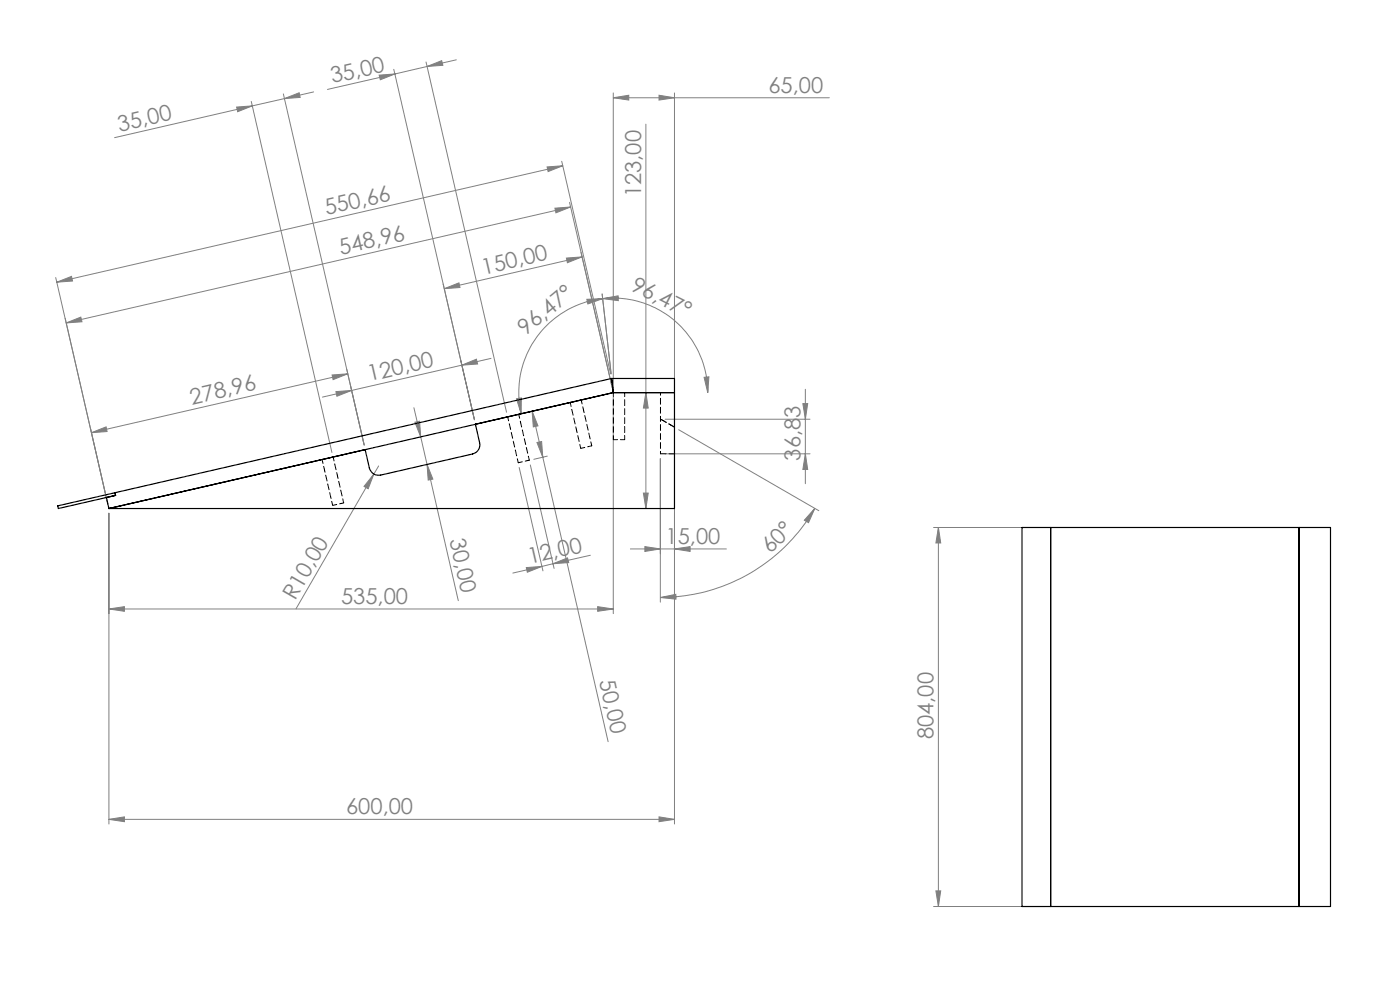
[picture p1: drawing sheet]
<svg xmlns="http://www.w3.org/2000/svg" width="297mm" height="210mm" viewBox="0 0 297 210" stroke-linecap="round" stroke-linejoin="round" font-family="sans-serif">
<g fill="none" stroke="#808080" stroke-width=".21">
<path d="M60.1 19.9l17.2 74.5-3.7-16.1M66.5 19.5l-6.1 1.4M80.4 15.9l3.4-.2-3.1 1.2zM83.5 14.7l17.1 74.3M83.8 15.7l-14.3 3.3M90.4 13.2l17.1 74.2M90.6 14.1l-6.8 1.6M90.6 14.1l3.1-1.2 .2 1zM96.8 12.7l-6.2 1.4M130.1 19.7v62.6M143.1 19.7v62.6M50.2 22.7l3.3-.2-3.1 1.2z"/>
<path d="M53.3 21.5l17.1 74.5M53.5 22.5l-29.2 6.7M60.4 20.9l3.1-1.2 .2 1zM60.4 20.9l-6.9 1.6M116.1 35.4l3.3-.2-3.1 1.2zM119.2 34.2l10.3 45.1M119.4 35.2l-107.3 24.7M130.1 20.7l3.3-.5v1zM130.1 20.7h45.8M137 26.3v81.6M139.8 20.2l3.3 .5-3.3 .5zM11.8 58.9l11.1 48-3.7-16.1"/>
<path d="M12.1 59.9l3.1-1.3 .2 1zM117.7 44.2l3.3-.3-3.1 1.2zM120.2 54.7l3.3-.2-3.1 1.2zM120.8 42.9l9.1 39.4M121 43.9l-107 24.6M123.5 54.5l-29.2 6.7M14 68.5l3.1-1.2 .3 1zM70.4 79.5l3.4-.2-3.1 1.2zM73.8 79.3l-54.4 12.5M94.3 61.2l3.1-1.2 .2 1zM98 77.5l3.1-1.3 .2 1zM98 77.5l-29.6 6.7"/>
<path d="M104.2 76l-6.2 1.5M124.5 63.5l3.3-.1-3.1 1.1zM127.7 62.4l1.9 16.9M127.8 63.4a20 20 0 0 0-17.2 24.4M127.8 63.4l3.3-.6 .1 1zM127.8 63.4a20 20 0 0 1 22.3 19.9M19.4 91.8l3.1-1.3 .2 1zM71.3 83.1l3.3-.3-3.1 1.3zM80.3 98.8l-1 1.8M87.8 86.5l1.5 6.2M88 89.6l1-.2 .3 3.3zM89.3 92.7l1.3 5.8"/>
<path d="M90.6 98.5l1.2 3.1-1 .2zM90.6 98.5l6.6 28.9M109.6 84.6l1-.2v3.4zM110.1 99.2l5.1 21.9M112.5 98.6l5 22M112.9 87.2l1.2 3.1-1 .2zM112.9 87.2l16.1 70.1M113.9 93.9l1-.2 .2 3.3zM116.1 96.8l-2.9 .6M130.1 84.3v45.9M137 83.3l.5 3.3h-1zM140.1 97.3v30.4"/>
<path d="M141.1 96.3h30.7M141.1 88.9h30.7M143.1 84.3v90.5M144 91.1l29.7 17.2M149.4 80l1-.1-.3 3.4zM170.3 85.6h1l-.4 3.3zM170.9 96.3l.4 3.3h-1zM170.9 82.6v20M23.1 108.9v65.9M79.3 100.6l-1.2 3.1-.9-.5zM79.3 100.6l-16.5 28.5M117.3 119.6l-2.3 .5"/>
<path d="M117.3 119.6l3.1-1.3 .2 1zM125.2 117.8l-7.9 1.8M133.7 116.4h20.4M136.5 104.6h1l-.5 3.3zM136.8 115.9l3.3 .5-3.3 .6zM143.1 116.4l3.3-.5v1.1zM172.9 107.8l-1.4 3.1-.9-.6zM172.9 107.8a37.9 37.9 0 0 1-32.8 18.9M198 111.9h23.9M199.1 111.9l.5 3.3h-1.1zM199.1 111.9v80.4M23.1 129.2l3.3-.5v1z"/>
<path d="M23.1 129.2h107M111.7 120.4l3.3-.3-3.1 1.3zM115 120.1l-6.2 1.5M126.8 128.7l3.3 .5-3.3 .5zM140.1 126.7l3.3-.6v1zM23.1 173.8l3.3-.5v1zM23.1 173.8h120M139.8 173.3l3.3 .5-3.3 .5zM198 192.3h23.9M198.5 189h1.1l-.5 3.3z"/>
</g>
<g fill="#808080">
<path d="M79.3 100.6l-1.2 3.1-.9-.5z"/>
<path d="M113.9 93.9l1-.2 .2 3.3zM112.9 87.2l1.2 3.1-1 .2z"/>
<path d="M90.6 98.5l1.2 3.1-1 .2zM88 89.6l1-.2 .3 3.3z"/>
<path d="M149.4 80l1-.1-.3 3.4zM127.8 63.4l3.3-.6 .1 1z"/>
<path d="M23.1 129.2l3.3-.5v1zM126.8 128.7l3.3 .5-3.3 .5zM23.1 173.8l3.3-.5v1zM139.8 173.3l3.3 .5-3.3 .5z"/>
<path d="M136.8 115.9l3.3 .5-3.3 .6zM143.1 116.4l3.3-.5v1.1z"/>
<path d="M80.4 15.9l3.4-.2-3.1 1.2zM90.6 14.1l3.1-1.2 .2 1z"/>
<path d="M71.3 83.1l3.3-.3-3.1 1.3zM98 77.5l3.1-1.3 .2 1zM94.3 61.2l3.1-1.2 .2 1zM120.2 54.7l3.3-.2-3.1 1.2z"/>
<path d="M70.4 79.5l3.4-.2-3.1 1.2zM19.4 91.8l3.1-1.3 .2 1z"/>
<path d="M50.2 22.7l3.3-.2-3.1 1.2zM60.4 20.9l3.1-1.2 .2 1z"/>
<path d="M117.3 119.6l3.1-1.3 .2 1zM111.7 120.4l3.3-.3-3.1 1.3zM117.7 44.2l3.3-.3-3.1 1.2zM14 68.5l3.1-1.2 .3 1z"/>
<path d="M12.1 59.9l3.1-1.3 .2 1zM116.1 35.4l3.3-.2-3.1 1.2z"/>
<path d="M124.5 63.5l3.3-.1-3.1 1.1zM109.6 84.6l1-.2v3.4z"/>
<path d="M140.1 126.7l3.3-.6v1zM172.9 107.8l-1.4 3.1-.9-.6z"/>
<path d="M198.5 189h1.1l-.5 3.3zM199.1 111.9l.5 3.3h-1.1z"/>
<path d="M170.9 96.3l.4 3.3h-1zM170.3 85.6h1l-.4 3.3z"/>
<path d="M137 83.3l.5 3.3h-1zM136.5 104.6h1l-.5 3.3z"/>
<path d="M130.1 20.7l3.3-.5v1zM139.8 20.2l3.3 .5-3.3 .5z"/>
</g>
<path d="M129.8 80.3l-105.4 24.2M129.8 80.3l.3 3M129.8 80.3h13.3v27.6h-120M130.1 83.3l-29.2 6.7 .8 3.9a1.99 1.99 0 0 1-1.4 2.4l-19.5 4.5a2.02 2.02 0 0 1-2.4-1.5l-.9-3.9M130.1 83.3l-107 24.6M130.1 83.3h13M24.4 104.5l-12.2 2.8 .2 .6 12.1-2.8M24.4 104.5l.1 .6M24.5 105.1l-1.9 .4 .5 2.4M216.8 111.9h65.5v80.4h-65.5zM222.9 111.9v80.4M275.6 111.9v80.4" fill="none" stroke="#000" stroke-width=".25"/>
<path d="M70.7 96.9l2.2 9.8M109.9 98.2l-2.2-9.8M110 87.9l2.3 9.7M112.3 97.6l-2.4 .6M123.2 95.1l-2.2-9.7M123.3 84.8l2.2 9.8M125.5 94.6l-2.3 .5M130.1 93.3v-10M132.5 93.3h-2.4M132.5 83.3v10M70.6 107.2l-2.3-9.7M72.9 106.7l-2.3 .5" fill="none" stroke="#000" stroke-width=".21" stroke-dasharray="1.3 .6" stroke-dashoffset=".4"/>
<path d="M140.1 96.3v-7.4" fill="none" stroke="#000" stroke-width=".21" stroke-dasharray="1.3 .6" stroke-dashoffset=".8"/>
<path d="M143.1 90.6l-3-1.7" fill="none" stroke="#000" stroke-width=".21" stroke-dasharray="1.3 .6" stroke-dashoffset="-.1"/>
<path d="M143.1 96.3h-3" fill="none" stroke="#000" stroke-width=".21" stroke-dasharray="1.3 .6" stroke-dashoffset=".1"/>
<path d="M140.1 83.3v5.6" fill="none" stroke="#000" stroke-width=".21" stroke-dasharray="1.3 .6" stroke-dashoffset=".7"/>
<g font-size="4.7" fill="#808080">
<text x="70.5" y="17.7" transform="rotate(-13 70.5 17.7)">35,00</text>
<text x="163" y="19.7">65,00</text>
<text x="25.4" y="27.9" transform="rotate(-13 25.4 27.9)">35,00</text>
<text x="136" y="41.8" transform="rotate(-90 136 41.8)">123,00</text>
<text x="69.3" y="45.7" transform="rotate(-13 69.3 45.7)">550,66</text>
<text x="72.3" y="54.1" transform="rotate(-13 72.3 54.1)">548,96</text>
<text x="102.6" y="58.3" transform="rotate(-13 102.6 58.3)">150,00</text>
<text x="133.6" y="61.4" transform="rotate(27 133.6 61.4)">96,47°</text>
<text x="111.5" y="71.3" transform="rotate(-40 111.5 71.3)">96,47°</text>
<text x="78.4" y="80.9" transform="rotate(-13 78.4 80.9)">120,00</text>
<text x="40.7" y="85.8" transform="rotate(-13 40.7 85.8)">278,96</text>
<text x="169.9" y="97.7" transform="rotate(-90 169.9 97.7)">36,83</text>
<text x="95.3" y="114.6" transform="rotate(77 95.3 114.6)">30,00</text>
<text x="112.4" y="119.7" transform="rotate(-13 112.4 119.7)">12,00</text>
<text x="141.2" y="115.4">15,00</text>
<text x="163.5" y="117.6" transform="rotate(-45 163.5 117.6)">60°</text>
<text x="62.6" y="127.5" transform="rotate(-60 62.6 127.5)">R10,00</text>
<text x="72.3" y="128.1">535,00</text>
<text x="127.1" y="144.5" transform="rotate(77 127.1 144.5)">50,00</text>
<text x="198.1" y="156.8" transform="rotate(-90 198.1 156.8)">804,00</text>
<text x="73.4" y="172.8">600,00</text>
</g>
</svg>
